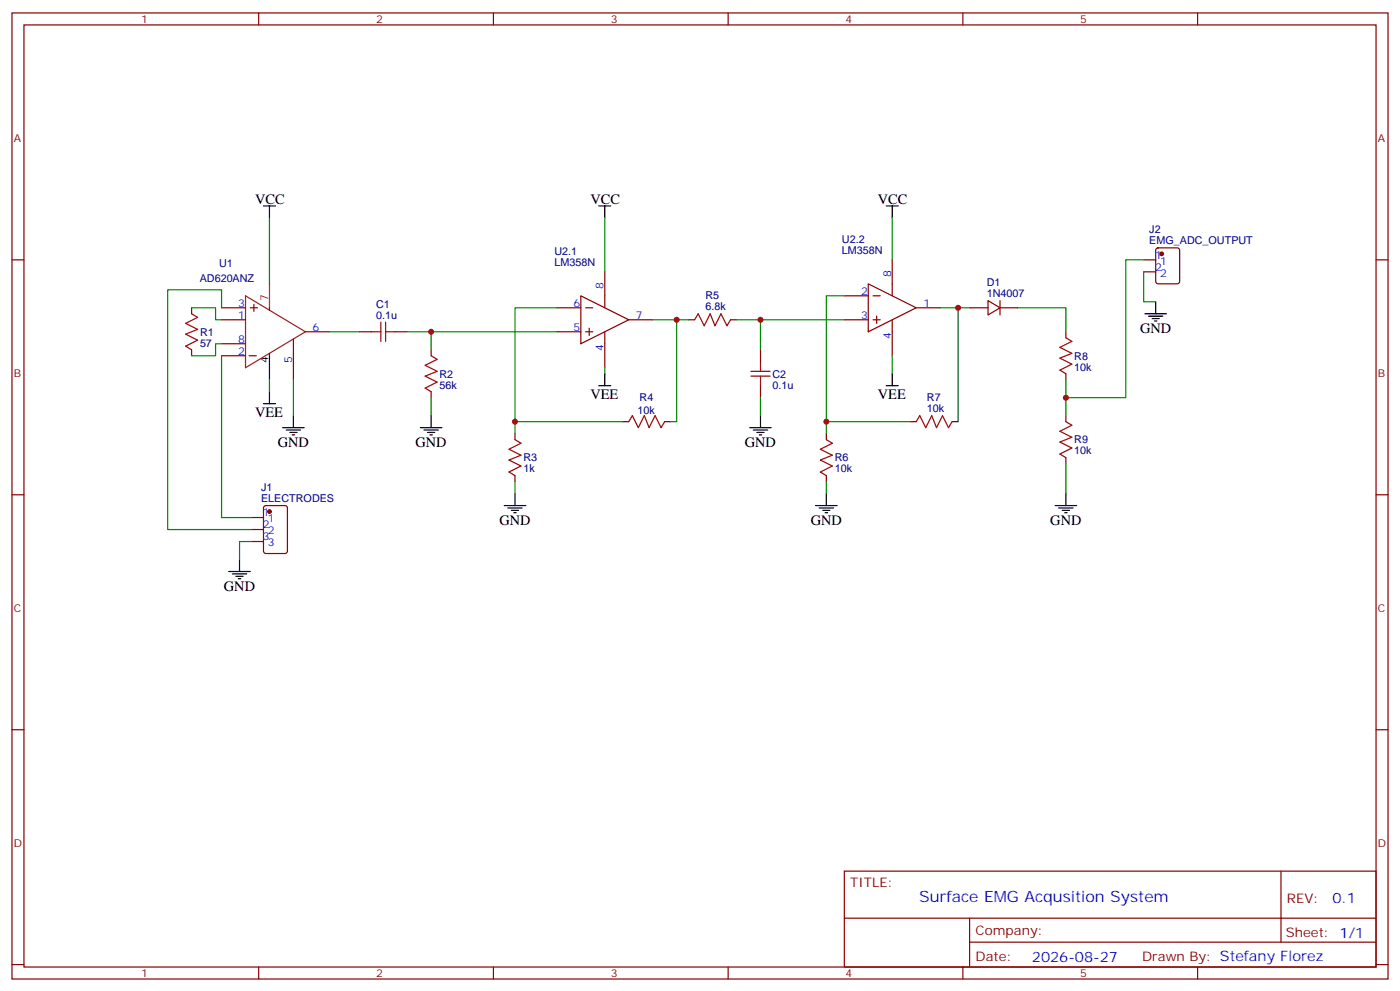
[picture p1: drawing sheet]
<svg xmlns="http://www.w3.org/2000/svg" width="412mm" height="292mm" viewBox="0 0 412 292" stroke-linecap="round" stroke-linejoin="round" font-family="sans-serif">
<g fill="none" stroke="#870000" stroke-width=".35">
<path d="M3.5 3.8h405.4v284.3h-405.4zM7.1 7.3h398.2v277.3h-398.2zM76.2 3.8v3.5M145.3 3.8v3.5M214.5 3.8v3.5M283.6 3.8v3.5M352.8 3.8v3.5M3.5 76.5h3.6M262.8 76.5v10.6M336.9 76.5h3.5M340.7 73.2l.4-.2h5.7l.6 .4 .1 9.4-.5 .7h-5.9l-.6-.4-.1-9.4zM405.3 76.5h3.6"/>
<path d="M56.4 90.6v1.8M65.3 94.1h7M65.3 90.6h7M73.7 90.6h2.1M74.8 89.5v2.2M79.4 90.6v.7M86.4 99.8v12M90 97.6h7M105.8 97.6h3.6M116.4 97.6h3.5M164 90.6h7.1M164 97.6h7.1"/>
<path d="M171.1 87.1l14.1 7-14.1 7.1zM172.5 90.6h2.1M172.5 97.6h2.1M173.6 96.6v2.1M178.2 80v10.6M178.2 97.6v10.6M185.2 94.1h7.1M202.8 94.1h1.8M215.2 94.1h1.8M248.7 94.1h7.1M248.7 87.1h7.1M255.8 83.5l14.1 7.1-14.1 7z"/>
<path d="M257.2 94.1h2.1M257.2 87.1h2.1M258.2 93.1v2.1M262.8 94.1v10.6M269.9 90.6h7M285.8 90.6h5.2M291 88.5l3.6 2.1-3.6 2.1zM294.6 90.6h5.3M294.6 88.5v4.2M314 97.6v1.8M336.9 80h3.5M56.4 102.9v1.8"/>
<path d="M65.3 104.7h7M65.3 101.2h7M73.4 104.7h2.1M79.4 104v.7M127 102.9v1.8M127 115.3v1.8M224 102.9v3.6M224 113.5v3.6M314 110v1.8M151.7 127.6v1.8M151.7 140v1.7M183.4 124.1h1.8"/>
<path d="M195.8 124.1h1.8M243.4 127.6v1.8M243.4 140v1.7M268.1 124.1h1.8M280.5 124.1h1.7M314 122.3v1.8M314 134.7v1.8M3.5 145.6h3.6M74.1 152.3h3.5M74.1 155.9h3.5M74.1 159.4h3.5M77.8 149l.5-.2h5.7l.6 .4 .1 13-.5 .7h-5.9l-.6-.4-.1-13z"/>
<path d="M405.3 145.6h3.6M3.5 214.8h3.6M405.3 214.8h3.6M248.7 256.4h156.6v28.2h-156.6zM377.3 256.4v20.9M248.7 270.2h156.5M285.6 277.3h119.6M285.6 270.2v14.2M3.5 283.9h3.6M76.2 284.6v3.5M145.3 284.6v3.5M214.5 284.6v3.5"/>
<path d="M283.6 284.6v3.5M352.8 284.6v3.5M405.3 283.9h3.6"/>
</g>
<g fill="none" stroke="#000" stroke-width=".35">
<path d="M77.6 60.6h3.5M79.4 60.6v3.5M176.4 60.6h3.5M178.2 60.6v3.5M261.1 60.6h3.5M262.8 60.6v3.5M337.3 92.4h6.3M338.3 93.1h4.2M339.4 93.8h2.1M340.1 94.5h.7M340.4 88.8v3.6M77.6 118.8h3.5"/>
<path d="M79.4 104.7v7.1M79.4 115.3v3.5M176.4 113.5h3.5M178.2 110v3.5M261.1 113.5h3.5M262.8 110v3.5M83.3 125.9h6.3M84.3 126.6h4.2M85.4 127.3h2.1M86.1 128h.7M86.4 122.3v3.6M123.8 125.9h6.4"/>
<path d="M124.9 126.6h4.2M125.9 127.3h2.2M126.6 128h.8M127 122.3v3.6M220.8 125.9h6.4M221.9 126.6h4.2M223 127.3h2.1M223.7 128h.7M224 122.3v3.6M148.5 148.8h6.4M149.6 149.5h4.2M150.6 150.2h2.2"/>
<path d="M151.3 150.9h.7M151.7 145.3v3.5M240.2 148.8h6.4M241.3 149.5h4.2M242.4 150.2h2.1M243.1 150.9h.7M243.4 145.3v3.5M310.8 148.8h6.3M311.9 149.5h4.2M312.9 150.2h2.1M313.6 150.9h.7M314 145.3v3.5"/>
<path d="M67.4 168.2h6.3M68.4 168.9h4.3M69.5 169.6h2.1M70.2 170.3h.7M70.6 164.7v3.5"/>
</g>
<path d="M79.4 83.5v7.1" fill="none" stroke="#f00" stroke-width=".35"/>
<path d="M72.3 87.1l17.7 10.5-17.7 10.6z" fill="none" stroke="#8c2424" stroke-width=".35"/>
<g fill="none" stroke="#008700" stroke-width=".35">
<path d="M79.4 64.1v19.4M178.2 64.1v15.9M262.8 64.1v12.4M336.9 76.5h-5.3v40.6h-17.6M56.4 90.6h7.1v3.5h1.8M65.3 90.6v-5.3h-15.9v70.6h24.7M97 97.6h8.8M119.9 97.6h44.1M127 97.6v5.3M164 90.6h-12.3v37M192.3 94.1h10.5M199.3 94.1v30h-1.7"/>
<path d="M217 94.1h31.7M224 94.1v8.8M248.7 87.1h-5.3v40.5M276.9 90.6h8.9M282.2 90.6v33.5M299.9 90.6h14.1v7M336.9 80v8.8h3.5M65.3 101.2h-1.8v3.5h-7.1M65.3 104.7v47.6h8.8M79.4 111.8v3.5M86.4 111.8v10.5M127 117.1v5.2"/>
<path d="M178.2 108.2v1.8M224 117.1v5.2M262.8 104.7v5.3M314 111.8v10.5M151.7 124.1h31.7M243.4 124.1h24.7M314 136.5v8.8M74.1 159.4h-3.5v5.3M151.7 141.7v3.6M243.4 141.7v3.6"/>
</g>
<g fill="none" stroke="#a10000" stroke-width=".35">
<path d="M56.4 92.4l1.8 1-3.5 1.8 3.5 1.7-3.5 1.5 3.5 1.7-3.5 1.8 1.7 1M109.4 97.6h2.8M112.2 94.8v5.7M113.6 97.6h2.8M113.6 94.8v5.7M204.6 94.1l1.1-1.7 1.7 3.5 1.8-3.5 1.4 3.5 1.8-3.5 1.7 3.5 1.1-1.8M314 99.4l1.7 1.1-3.5 1.7 3.5 1.8-3.5 1.4 3.5 1.8-3.5 1.7 1.8 1.1M127 104.7l1.8 1.1-3.6 1.7 3.6 1.8-3.6 1.4 3.6 1.8-3.6 1.7 1.8 1.1M221.2 110.7h5.6M221.2 109.3h5.6M224 106.5v2.8M224 110.7v2.8"/>
<path d="M151.7 129.4l1.8 1.1-3.6 1.7 3.6 1.8-3.6 1.4 3.6 1.8-3.6 1.7 1.8 1.1M185.2 124.1l1.1-1.8 1.7 3.6 1.8-3.6 1.4 3.6 1.8-3.6 1.7 3.6 1.1-1.8M243.4 129.4l1.8 1.1-3.5 1.7 3.5 1.8-3.5 1.4 3.5 1.8-3.5 1.7 1.7 1.1M269.9 124.1l1-1.8 1.8 3.6 1.8-3.6 1.4 3.6 1.7-3.6 1.8 3.6 1.1-1.8M314 124.1l1.7 1.1-3.5 1.7 3.5 1.8-3.5 1.4 3.5 1.8-3.5 1.7 1.8 1.1"/>
</g>
<g fill="#870000" stroke="#870000" stroke-width=".35">
<circle cx="79.4" cy="150.6" r=".53"/>
<circle cx="342.2" cy="74.7" r=".53"/>
</g>
<g fill="#c00">
<circle cx="127" cy="97.6" r=".88"/>
<circle cx="199.3" cy="94.1" r=".88"/>
<circle cx="151.7" cy="124.1" r=".88"/>
<circle cx="224" cy="94.1" r=".88"/>
<circle cx="243.4" cy="124.1" r=".88"/>
<circle cx="282.2" cy="90.6" r=".88"/>
<circle cx="314" cy="117.1" r=".88"/>
</g>
<text font-size="4.6" fill="#00f" x="270.8" y="265.4">Surface EMG Acqusition System</text>
<g font-size="4.2">
<text x="75.1" y="59.9">VCC</text>
<text x="173.9" y="59.9">VCC</text>
<text x="258.6" y="59.9">VCC</text>
<text x="335.8" y="98">GND</text>
<text x="173.9" y="117.4">VEE</text>
<text x="258.6" y="117.4">VEE</text>
<text x="75.1" y="122.7">VEE</text>
<text x="81.8" y="131.5">GND</text>
<text x="122.4" y="131.5">GND</text>
<text x="219.4" y="131.5">GND</text>
<text x="147.1" y="154.4">GND</text>
<text x="238.8" y="154.4">GND</text>
<text x="309.4" y="154.4">GND</text>
<text x="66" y="173.8">GND</text>
</g>
<g font-size="4.2" fill="#00f">
<text x="392.5" y="265.7">0.1</text>
<text x="304" y="283">2026-08-27</text>
</g>
<g font-size="3.9" fill="#800">
<text x="250.5" y="261">TITLE:</text>
<text x="379.1" y="265.7">REV:</text>
<text x="287.4" y="275.2">Company:</text>
<text x="378.7" y="275.8">Sheet: 1/1</text>
<text x="287.4" y="282.9">Date:</text>
<text x="336.4" y="282.9">Drawn By: Stefany Florez</text>
</g>
<g font-size="3.2" fill="#800">
<text x="41.6" y="6.8">1</text>
<text x="110.8" y="6.8">2</text>
<text x="179.9" y="6.8">3</text>
<text x="249.1" y="6.8">4</text>
<text x="318.2" y="6.8">5</text>
<text x="4.1" y="41.9">A</text>
<text x="405.9" y="41.9">A</text>
<text x="4.1" y="111.1">B</text>
<text x="405.9" y="111.1">B</text>
<text x="4.1" y="180.2">C</text>
<text x="405.9" y="180.2">C</text>
<text x="4.1" y="249.3">D</text>
<text x="405.9" y="249.3">D</text>
<text x="41.6" y="287.6">1</text>
<text x="110.8" y="287.6">2</text>
<text x="179.9" y="287.6">3</text>
<text x="249.1" y="287.6">4</text>
<text x="318.2" y="287.6">5</text>
</g>
<g font-size="3.2" fill="#000080">
<text x="248" y="71.5">U2.2</text>
<text x="338.5" y="71.8">EMG_ADC_OUTPUT</text>
<text x="338.5" y="68.6">J2</text>
<text x="163.3" y="75">U2.1</text>
<text x="248" y="74.7">LM358N</text>
<text x="58.8" y="82.9">AD620ANZ</text>
<text x="64.6" y="78.6">U1</text>
<text x="163.3" y="78.2">LM358N</text>
<text x="207.8" y="88.1">R5</text>
<text x="290.7" y="87.4">1N4007</text>
<text x="290.7" y="84.2">D1</text>
<text x="110.8" y="93.8">0.1u</text>
<text x="110.8" y="90.5">C1</text>
<text x="207.8" y="91.3">6.8k</text>
<text x="58.9" y="98.8">R1</text>
<text x="58.9" y="102">57</text>
<text x="316.4" y="105.8">R8</text>
<text x="129.5" y="111.1">R2</text>
<text x="227.5" y="111.1">C2</text>
<text x="316.4" y="109.1">10k</text>
<text x="129.5" y="114.4">56k</text>
<text x="188.4" y="118.1">R4</text>
<text x="227.5" y="114.4">0.1u</text>
<text x="273.1" y="118.1">R7</text>
<text x="187.8" y="121.7">10k</text>
<text x="273.1" y="121.3">10k</text>
<text x="316.4" y="130.5">R9</text>
<text x="154.2" y="135.8">R3</text>
<text x="245.9" y="135.8">R6</text>
<text x="316.4" y="133.8">10k</text>
<text x="154.2" y="139.1">1k</text>
<text x="245.9" y="139.1">10k</text>
<text x="76.9" y="147.6">ELECTRODES</text>
<text x="76.9" y="144.4">J1</text>
</g>
<g font-size="3.2" fill="#00f">
<text x="340.3" y="76.1">1</text>
<text x="341.7" y="77.9">1</text>
<text x="262.5" y="81.4" transform="rotate(-90 262.5 81.4)">8</text>
<text x="340.3" y="79.7">2</text>
<text x="341.7" y="81.4">2</text>
<text x="177.8" y="84.9" transform="rotate(-90 177.8 84.9)">8</text>
<text x="253.6" y="86.7">2</text>
<text x="70.2" y="93.8">1</text>
<text x="70.2" y="90.2">3</text>
<text x="169" y="90.2">6</text>
<text x="187.3" y="93.8">7</text>
<text x="253.6" y="93.8">3</text>
<text x="272" y="90.2">1</text>
<text x="70.2" y="100.8">8</text>
<text x="92.1" y="97.3">6</text>
<text x="169" y="97.3">5</text>
<text x="262.5" y="99.8" transform="rotate(-90 262.5 99.8)">4</text>
<text x="70.2" y="104.4">2</text>
<text x="86.1" y="106.8" transform="rotate(-90 86.1 106.8)">5</text>
<text x="177.8" y="103.3" transform="rotate(-90 177.8 103.3)">4</text>
<text x="77.4" y="152">1</text>
<text x="77.4" y="155.5">2</text>
<text x="78.9" y="153.7">1</text>
<text x="77.4" y="159">3</text>
<text x="78.9" y="157.3">2</text>
<text x="78.9" y="160.8">3</text>
</g>
<text font-size="3.2" fill="#f00" x="79" y="88.5" transform="rotate(-90 79 88.5)">7</text>
<text font-size="3.2" x="79" y="106.8" transform="rotate(-90 79 106.8)">4</text>
</svg>
